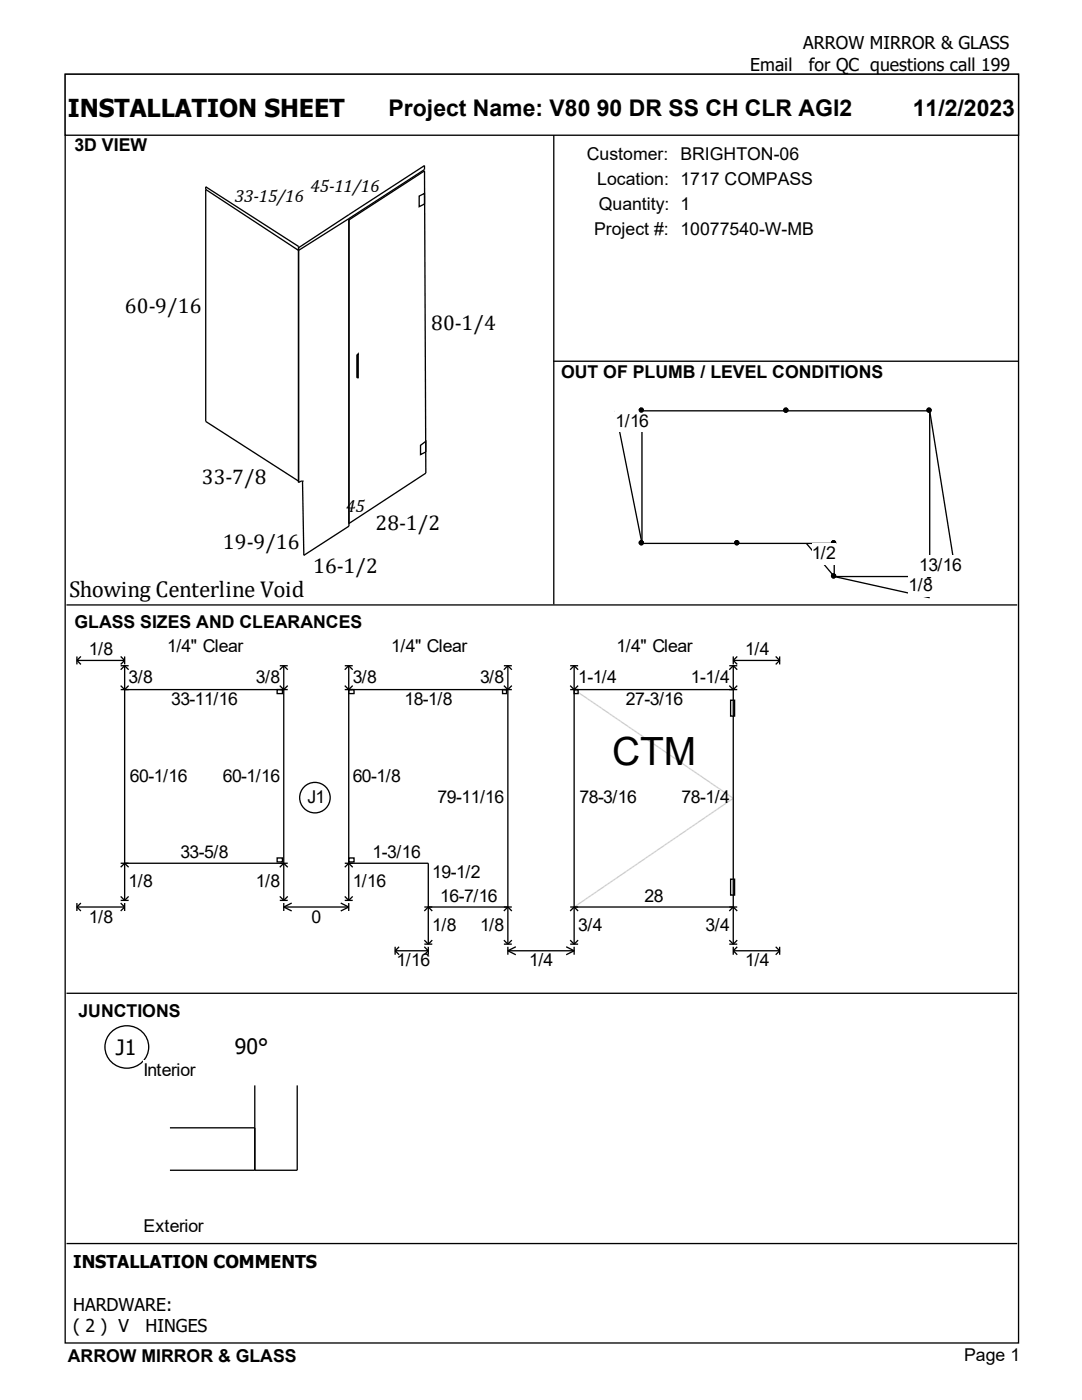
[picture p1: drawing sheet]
<svg xmlns="http://www.w3.org/2000/svg" width="216mm" height="279mm" viewBox="0 0 216 279" stroke-linecap="round" stroke-linejoin="round" font-family="sans-serif">
<g fill="#fff" stroke="#000" stroke-width=".26">
<path d="M13 14.8h190.2v253.2h-190.2z"/>
<path d="M13 14.8h190.2v12.2h-190.2z"/>
</g>
<path d="M13.5 30.7h96.7v89.4h-96.7z" fill="#fff"/>
<path d="M41 37.8l18.6 12.2 10-6.4M83.6 39.1l1.1-.5v2.1l-1.1 .5zM110.5 27v93.6M69.6 43.6v61.4l-9 5.8-.2-14.8M69.6 43.6l15.1-9.8v-.8l-25.1 16.4M69.6 43.9l15.1-9.8 .3 60.3-15.4 10.1M71.2 70.9l.3-.3v4.8h-.3zM110.4 72.1h92.8M59.6 96l-18.6-11.9v-46.8l18.6 11.9v47.1l.8-.3M60.4 96h.1M83.9 88.9l1.1-.8v2.1l-1.1 .5z" fill="none" stroke="#000" stroke-width=".26"/>
<path d="M110.9 77h91.9v43.1h-91.9z" fill="#fff"/>
<g fill="#000" stroke="#000" stroke-width=".26">
<circle cx="128" cy="81.9" r=".4"/>
<circle cx="128" cy="108.3" r=".4"/>
</g>
<path d="M122.8 82l5.3 26.4v-26.4" fill="none" stroke="#000" stroke-width=".26"/>
<path d="M122.8 82h6.6v4.2h-6.6z" fill-rule="evenodd" fill="#fff"/>
<g fill="#000" stroke="#000" stroke-width=".26">
<circle cx="128" cy="108.3" r=".4"/>
<circle cx="147" cy="108.3" r=".4"/>
<circle cx="166.3" cy="108.3" r=".4"/>
<circle cx="166.3" cy="114.9" r=".4"/>
</g>
<path d="M128.1 108.4h38.4v6.7l-5.6-6.7" fill="none" stroke="#000" stroke-width=".26"/>
<path d="M162 108.4h4.7v4.3h-4.7z" fill-rule="evenodd" fill="#fff"/>
<g fill="#000" stroke="#000" stroke-width=".26">
<circle cx="166.3" cy="114.9" r=".4"/>
<circle cx="185.4" cy="114.9" r=".4"/>
</g>
<path d="M185.5 115.1h-19l19 4.2" fill="none" stroke="#000" stroke-width=".26"/>
<path d="M181.3 114.8h4.7v4.2h-4.7z" fill-rule="evenodd" fill="#fff"/>
<g fill="#000" stroke="#000" stroke-width=".26">
<circle cx="185.4" cy="81.9" r=".4"/>
<circle cx="185.4" cy="114.9" r=".4"/>
</g>
<path d="M185.5 115.1v-33.1l5.3 33.1" fill="none" stroke="#000" stroke-width=".26"/>
<path d="M183.4 110.8h8.5v4.3h-8.5z" fill-rule="evenodd" fill="#fff"/>
<g fill="#000" stroke="#000" stroke-width=".26">
<circle cx="128" cy="81.9" r=".4"/>
<circle cx="156.8" cy="81.9" r=".4"/>
<circle cx="185.4" cy="81.9" r=".4"/>
</g>
<path d="M128.1 82h57.4M13.3 120.7h189.7" fill="none" stroke="#000" stroke-width=".26"/>
<path d="M14.3 126.8h187.4v68.8h-187.4z" fill="#fff"/>
<g fill="none" stroke="#000" stroke-width=".26">
<path d="M15.3 131v1.6M15.3 131.8l.8 .8M15.3 131.8h9.6M16.1 131l-.8 .8M24.1 131l.8 .8M24.1 137.6h33.3M24.1 132.9h1.6M24.1 136.8l.8 .8 .8-.8M24.9 131v1.6M24.9 132.9v46.8M24.9 131.8l-.8 .8M24.9 132.9l-.8 .8"/>
<path d="M24.9 132.9l.8 .8M55.3 137.6h1.1v.8h-1.1zM55.8 132.9h1.6M55.8 136.8l.8 .8 .8-.8M56.6 132.9v46.8M56.6 132.9l.8 .8M56.6 132.9l-.8 .8M68.8 132.9h1.6M68.8 137.6h33.3M68.8 136.8l.8 .8 .8-.8M69.6 137.6h1v.8h-1zM69.6 132.9v46.8"/>
<path d="M69.6 132.9l.8 .8M69.6 132.9l-.8 .8M100.3 137.6h.8v.8h-.8zM100.5 132.9h1.6M100.5 136.8l.8 .8 .8-.8M101.3 132.9l.8 .8M101.3 132.9v55.5M101.3 132.9l-.8 .8M113.8 137.6h33.3M113.8 132.9h1.6M113.8 136.8l.8 .8 .8-.8M114.6 132.9v55.5"/>
<path d="M114.6 132.9l-.8 .8M114.6 132.9l.8 .8M114.6 137.6h.8v.8h-.8zM145.5 132.9h1.6M145.5 136.8l.8 .8 .8-.8M145.8 139.7h.8v3.2h-.8zM146.3 131.8h9.3M146.3 131v1.6M146.3 132.9v55.5M146.3 132.9l-.8 .8M146.3 131.8l.8 .8M146.3 132.9l.8 .8"/>
<path d="M147.1 131l-.8 .8M154.8 131l.8 .8M155.6 131.8l-.8 .8M155.6 131v1.6M24.1 172.3h33.3M24.1 179.7h1.6M24.1 178.9l.8 .8M24.1 173.1l.8-.8 .8 .8M25.7 178.9l-.8 .8M55.3 171.2h1.1v.8h-1.1zM55.8 179.7h1.6M55.8 178.9l.8 .8"/>
<path d="M55.8 173.1l.8-.8 .8 .8M57.4 178.9l-.8 .8M68.8 172.3h16.7v16.1M68.8 179.7h1.6M68.8 178.9l.8 .8M68.8 173.1l.8-.8 .8 .8M69.6 171.2h1v.8h-1zM70.4 178.9l-.8 .8M145.8 175.5h.8v3.1h-.8zM13.3 198.2h189.7M15.3 180.2v1.6M15.3 181l.8 .8"/>
<path d="M15.3 181h9.6M16.1 180.2l-.8 .8M24.1 180.2l.8 .8M24.9 180.2v1.6M24.9 181l-.8 .8M56.6 181h13M56.6 180.2v1.6M56.6 181l1.6 .8M58.2 180.2l-1.6 .8M68 180.2l1.6 .8M69.6 180.2v1.6M69.6 181l-1.6 .8"/>
<path d="M78.8 189.7h6.7M78.8 189v1.5M78.8 189.7l.8 .8M79.6 189l-.8 .7M84.7 181h17.4M84.7 189l.8 .7M84.7 188.4h1.6M84.7 187.6l.8 .8M84.7 181.8l.8-.8 .8 .8M85.5 189v1.5M85.5 189.7l-.8 .8M86.3 187.6l-.8 .8"/>
<path d="M100.5 188.4h1.6M100.5 187.6l.8 .8M100.5 181.8l.8-.8 .8 .8M101.3 189.7l1.6 .8M101.3 189.7h13.3M101.3 189v1.5M102.1 187.6l-.8 .8M102.9 189l-1.6 .7M113 189l1.6 .7M113.8 181h33.3M113.8 188.4h1.6M113.8 187.6l.8 .8"/>
<path d="M113.8 181.8l.8-.8 .8 .8M114.6 189v1.5M114.6 189.7l-1.6 .8M115.4 187.6l-.8 .8M145.5 188.4h1.6M145.5 187.6l.8 .8M145.5 181.8l.8-.8 .8 .8M146.3 189.7h9.3M146.3 189v1.5M146.3 189.7l.8 .8M147.1 187.6l-.8 .8M147.1 189l-.8 .7"/>
<path d="M154.8 189l.8 .7M155.6 189.7l-.8 .8M155.6 189v1.5"/>
<circle cx="62.8" cy="159.2" r="3"/>
</g>
<path d="M114.6 137.6l31.7 21.7-31.7 21.7" fill="none" stroke="#d3d3d3" stroke-width=".26"/>
<path d="M22 206.2a4.3 4.3 0 0 1 6.8 .2 4.3 4.3 0 0 1-2 6.5 4.3 4.3 0 0 1-5-1.4 4.3 4.3 0 0 1 .2-5.3z" fill="#fff" stroke="#000" stroke-width=".26"/>
<path d="M28.6 211.6h43.7v35.5h-43.7z" fill="#fff"/>
<path d="M50.8 216.6v16.9M59.3 216.6v16.9h-25.4M33.9 225.1h16.9M13.3 248.2h189.7" fill="none" stroke="#000" stroke-width=".26"/>
<text font-size="7.8" x="122.1" y="152.7">CTM</text>
<text font-size="4.9" x="13.5" y="23.3">INSTALLATION SHEET</text>
<g font-size="4.6">
<text x="77.5" y="23.1">Project Name: V80 90 DR SS CH CLR AGI2</text>
<text x="182.1" y="23.1">11/2/2023</text>
<text x="13.8" y="119.2">Showing Centerline Void</text>
</g>
<g font-size="4.2">
<text x="24.9" y="62.5">60-9/16</text>
<text x="86" y="65.9">80-1/4</text>
<text x="40.3" y="96.6">33-7/8</text>
<text x="74.9" y="105.9">28-1/2</text>
<text x="44.5" y="109.6">19-9/16</text>
<text x="62.5" y="114.3">16-1/2</text>
<text x="23.1" y="210.5">J1</text>
<text x="46.9" y="210.3">90°</text>
</g>
<g font-size="3.5">
<text x="160.3" y="9.9">ARROW MIRROR &amp; GLASS</text>
<text x="149.7" y="14.1">Email</text>
<text x="161.4" y="14.1">for QC questions call 199</text>
<text x="14.9" y="30.2">3D VIEW</text>
<text x="117.1" y="31.9">Customer: BRIGHTON-06</text>
<text x="46.9" y="40.4">33-15/16</text>
<text x="62" y="38.2">45-11/16</text>
<text x="119.2" y="36.9">Location: 1717 COMPASS</text>
<text x="119.5" y="41.9">Quantity: 1</text>
<text x="118.5" y="46.9">Project #: 10077540-W-MB</text>
<text x="112" y="75.3">OUT OF PLUMB / LEVEL CONDITIONS</text>
<text x="122.8" y="85.1">1/16</text>
<text x="69.1" y="102.3">45</text>
<text x="162" y="111.6">1/2</text>
<text x="183.4" y="114">13/16</text>
<text x="181.3" y="117.9">1/8</text>
<text x="14.9" y="125.3">GLASS SIZES AND CLEARANCES</text>
<text x="17.7" y="130.7">1/8</text>
<text x="33.3" y="130.2">1/4&quot; Clear</text>
<text x="78.1" y="130.2">1/4&quot; Clear</text>
<text x="123" y="130.2">1/4&quot; Clear</text>
<text x="148.7" y="130.7">1/4</text>
<text x="25.7" y="136.3">3/8</text>
<text x="51.1" y="136.3">3/8</text>
<text x="70.4" y="136.3">3/8</text>
<text x="95.8" y="136.3">3/8</text>
<text x="115.4" y="136.3">1-1/4</text>
<text x="137.8" y="136.3">1-1/4</text>
<text x="34.1" y="140.8">33-11/16</text>
<text x="80.7" y="140.8">18-1/8</text>
<text x="124.9" y="140.8">27-3/16</text>
<text x="25.9" y="156.1">60-1/16</text>
<text x="44.5" y="156.1">60-1/16</text>
<text x="61.4" y="160.3">J1</text>
<text x="70.4" y="156.1">60-1/8</text>
<text x="87.3" y="160.3">79-11/16</text>
<text x="115.6" y="160.3">78-3/16</text>
<text x="136" y="160.3">78-1/4</text>
<text x="36" y="171.2">33-5/8</text>
<text x="74.3" y="171.2">1-3/16</text>
<text x="25.7" y="177">1/8</text>
<text x="51.1" y="177">1/8</text>
<text x="70.4" y="177">1/16</text>
<text x="86.3" y="175.2">19-1/2</text>
<text x="87.8" y="179.9">16-7/16</text>
<text x="128.6" y="179.9">28</text>
<text x="17.7" y="184.1">1/8</text>
<text x="62.2" y="184.1">0</text>
<text x="86.3" y="185.7">1/8</text>
<text x="95.8" y="185.7">1/8</text>
<text x="115.4" y="185.7">3/4</text>
<text x="140.8" y="185.7">3/4</text>
<text x="79.1" y="192.9">1/16</text>
<text x="105.6" y="192.9">1/4</text>
<text x="148.7" y="192.9">1/4</text>
<text x="15.6" y="202.9">JUNCTIONS</text>
<text x="28.6" y="214.7">Interior</text>
<text x="28.6" y="245.9">Exterior</text>
<text x="14.6" y="253.1">INSTALLATION COMMENTS</text>
<text x="14.6" y="261.6">HARDWARE:</text>
<text x="14.6" y="265.8">( 2 ) V</text>
<text x="29.1" y="265.8">HINGES</text>
<text x="13.5" y="271.8">ARROW MIRROR &amp; GLASS</text>
<text x="192.4" y="271.7">Page 1</text>
</g>
</svg>
